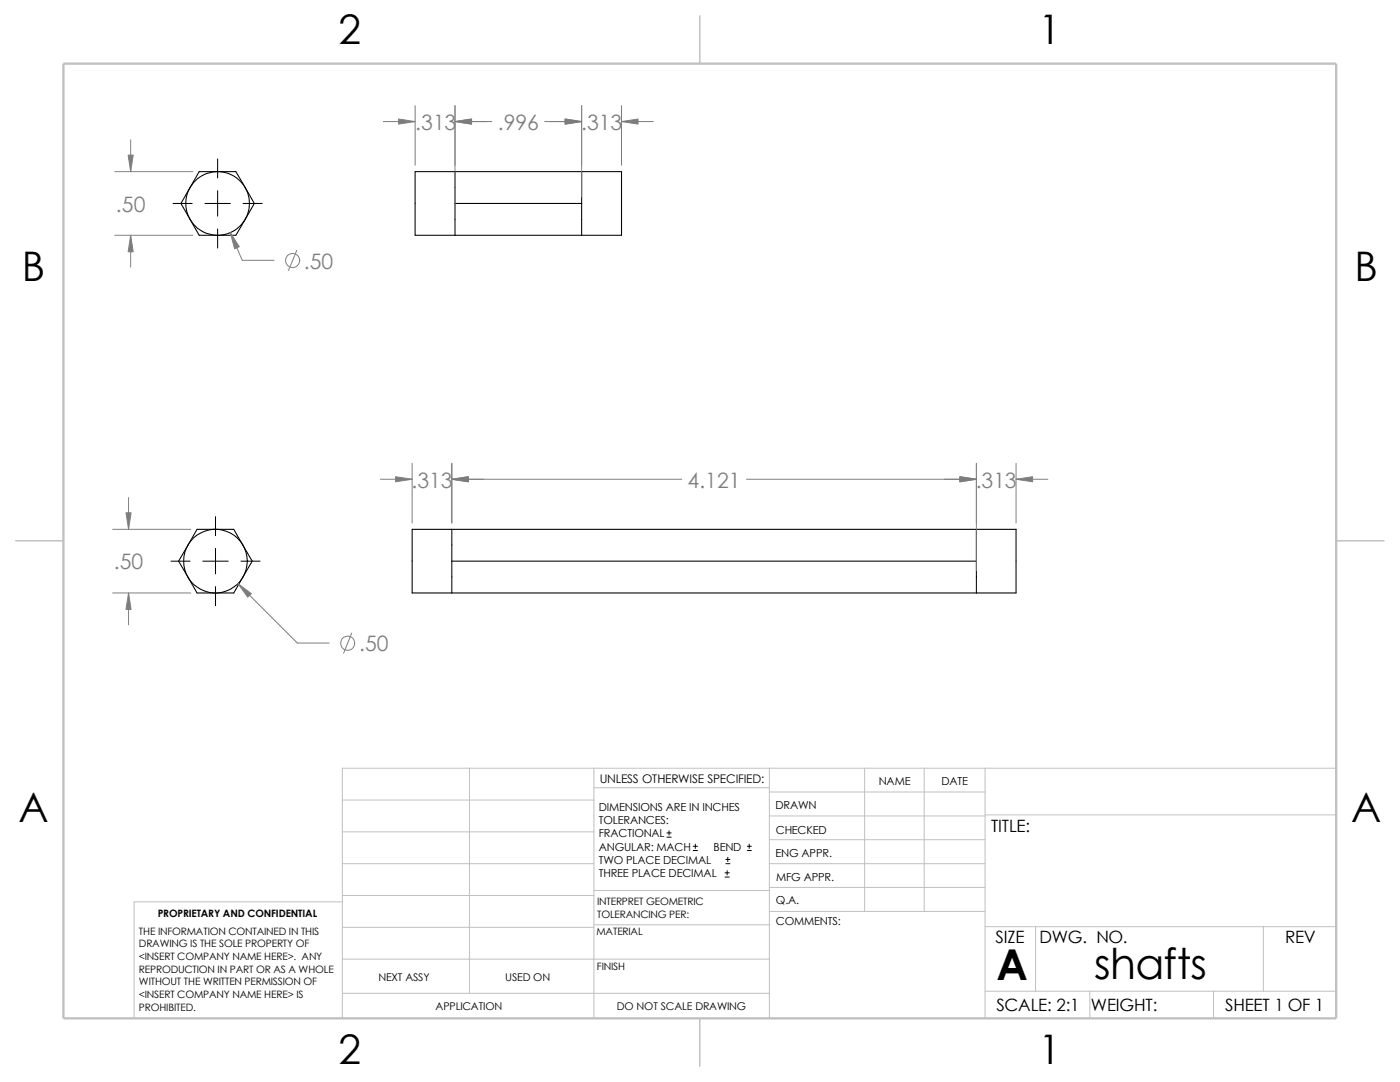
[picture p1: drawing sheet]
<svg xmlns="http://www.w3.org/2000/svg" width="279mm" height="216mm" viewBox="0 0 279 216" stroke-linecap="round" stroke-linejoin="round" font-family="sans-serif">
<g fill="none" stroke="#c0c0c0" stroke-width=".2">
<path d="M68.3 159.6h50.2M93.7 153.3v44.9M118.5 153.3v49.9M118.5 157.2h35M153.5 153.3v49.9M153.5 158h43.1M172.6 153.3v28.6M184.4 153.3v28.6M196.6 153.3v49.9M266.7 153.3h-198.4v49.9M68.3 178.7h50.2M68.3 172.3h50.2"/>
<path d="M68.3 166h50.2M68.3 180h-41.5v23.2M118.5 177.7h35.1M153.5 167.6h43.1M153.5 162.8h43.1M153.5 172.3h43.1M153.5 177.1h43.1M196.6 162.6h70.1M68.3 198.2h85.2M68.3 191.4h85.2M68.3 185h50.2M118.5 184.5h35.1"/>
<path d="M153.6 181.9h43M196.6 197.8h70.1M196.6 184.9h70.1M206.7 184.9v12.9M217.5 197.8v5.4M242.2 197.8v5.4M252.1 184.9v12.9"/>
</g>
<path d="M139.7 3.2v9.5M3.1 107.9h9.6M266.7 107.9h9.5M139.7 203.2v9.5" fill="none" stroke="#c0c0c0" stroke-width=".21"/>
<path d="M12.7 12.7h254v190.5h-254z" fill="none" stroke="#c0c0c0" stroke-width=".47"/>
<g fill="none" stroke="#000" stroke-width=".21">
<path d="M39.8 34.2h7.3l1.8 3.2 1.9 3.2-3.7 6.3h-7.3l-3.7-6.3zM82.8 34.2h41.2v12.7h-41.2zM90.8 34.2v12.7M116.1 34.2v12.7M90.8 40.6h25.3M39.3 105.6h7.4l3.6 6.4-3.6 6.3h-7.4l-3.7-6.3zM82.3 105.6h120.5v12.7h-120.5zM90.2 105.6v12.7M90.2 112h104.7M194.9 105.6v12.7"/>
<circle cx="43.4" cy="40.6" r="6.4"/>
<circle cx="43" cy="112" r="6.3"/>
</g>
<g fill="none" stroke="#000" stroke-width=".2">
<path d="M43.4 31.7v3.8M43.4 38.1v5M34.5 40.6h3.9M40.9 40.6h5.1M43.4 45.7v3.8M48.5 40.6h3.8M34.1 112h3.8M40.5 112h5.1M43 103.1v3.8M43 109.4v5.1M43 117.1v3.8M48.1 112h3.8"/>
<path d="M133.1 167h.8M133.1 166.2h.8M133.5 165.8v.8M138.3 169.7h.9M138.3 168.9h.9M138.8 168.4v.9M144.7 175h.8M144.7 174.2h.8M144.9 172.3h.8M144.9 171.5h.8M145.1 173.7v.9M145.2 171.1v.8"/>
<path d="M149.1 169.7h.8M149.1 168.9h.8M149.5 168.4v.9"/>
</g>
<g fill="none" stroke="#808080" stroke-width=".2">
<path d="M22.9 34.2h15.6M26.1 27.9v6.3M76.5 24.3h6.3M82.8 21.1v11.9M90.8 21.1v21.4M90.8 24.3h7.4M108.7 24.3h7.4M116.1 21.1v18.2M124 24.3h6.4M124 21.1v11.9M22.9 46.9h15.6M26.1 46.9v6.4"/>
<path d="M46 46.4l2.3 5.5h6.4M59.2 50l-1.6 4M25.7 99.3v6.3M75.9 95.6h6.4M82.3 92.5v11.9M90.2 95.6h45.9M90.2 92.5v11.9M149 95.6h45.9M194.9 92.5v21.4M202.8 92.5v11.9M202.8 95.6h6.3M22.5 118.3h15.6"/>
<path d="M22.5 105.6h15.6M25.7 118.3v6.4M47.5 116.5l11.9 11.8h6.3M70.2 126.3l-1.6 4"/>
<circle cx="58.4" cy="52" r="1.41"/>
<circle cx="69.4" cy="128.4" r="1.41"/>
</g>
<g fill="#808080" stroke="#808080" stroke-width=".2">
<path d="M46 46.4l1.8 2.8-1 .5z"/>
<path d="M25.6 30.9h1l-.5 3.3z"/>
<path d="M26.1 46.9l.5 3.3h-1z"/>
<path d="M25.7 118.3l.5 3.3h-1.1z"/>
<path d="M25.1 102.3h1.1l-.5 3.3z"/>
<path d="M47.5 116.5l2.7 1.9-.8 .8z"/>
<path d="M90.8 24.3l3.3-.6v1.1z"/>
<path d="M112.8 23.7l3.3 .6-3.3 .5z"/>
<path d="M79.5 23.7l3.3 .6-3.3 .5z"/>
<path d="M124 24.3l3.3-.6v1.1z"/>
<path d="M202.8 95.6l3.3-.5v1z"/>
<path d="M191.6 95.1l3.3 .5-3.3 .5z"/>
<path d="M90.2 95.6l3.3-.5v1z"/>
<path d="M79 95.1l3.3 .5-3.3 .5z"/>
</g>
<g font-size="8.5">
<text x="198.8" y="195.5">A</text>
<text x="218.4" y="195.3">shafts</text>
</g>
<g font-size="8.1">
<text x="67.6" y="8.8">2</text>
<text x="207.3" y="8.8">1</text>
<text x="4.4" y="56.1">B</text>
<text x="270.3" y="56.1">B</text>
<text x="3.7" y="164.1">A</text>
<text x="269.6" y="164.1">A</text>
<text x="67.6" y="212.3">2</text>
<text x="207.3" y="212.3">1</text>
</g>
<g font-size="4.2" fill="#808080">
<text x="82.9" y="25.9">.313</text>
<text x="99.3" y="25.9">.996</text>
<text x="116" y="25.9">.313</text>
<text x="23.1" y="42.3">.50</text>
<text x="60.7" y="53.6">.50</text>
<text x="82.1" y="97.3">.313</text>
<text x="137.2" y="97.3">4.121</text>
<text x="194.7" y="97.3">.313</text>
<text x="22.7" y="113.6">.50</text>
<text x="71.7" y="130">.50</text>
</g>
<g font-size="3.4">
<text x="197.8" y="166">TITLE:</text>
<text x="198.7" y="188.1">SIZE</text>
<text x="207.5" y="188.1">DWG. NO.</text>
<text x="256.5" y="188.2">REV</text>
<text x="198.8" y="201.7">SCALE: 2:1</text>
<text x="217.7" y="201.8">WEIGHT:</text>
<text x="244.5" y="201.7">SHEET 1 OF 1</text>
</g>
<text font-size="2.4" x="119.7" y="156.2">UNLESS OTHERWISE SPECIFIED:</text>
<g font-size="2.2">
<text x="119.5" y="161.8">DIMENSIONS ARE IN INCHES</text>
<text x="154.8" y="161.5">DRAWN</text>
<text x="175.4" y="156.7">NAME</text>
<text x="187.9" y="156.7">DATE</text>
<text x="119.5" y="164.4">TOLERANCES:</text>
<text x="119.5" y="167.1">FRACTIONAL</text>
<text x="154.8" y="166.3">CHECKED</text>
<text x="119.5" y="172.4">TWO PLACE DECIMAL</text>
<text x="119.5" y="169.8">ANGULAR: MACH</text>
<text x="142.4" y="169.8">BEND</text>
<text x="154.8" y="171">ENG APPR.</text>
<text x="119.5" y="175">THREE PLACE DECIMAL</text>
<text x="154.9" y="175.7">MFG APPR.</text>
<text x="154.9" y="184.7">COMMENTS:</text>
<text x="154.9" y="180.5">Q.A.</text>
</g>
<g font-size="2.1">
<text x="75.5" y="195.7">NEXT ASSY</text>
<text x="100.8" y="195.7">USED ON</text>
<text x="86.9" y="201.5">APPLICATION</text>
<text x="123.1" y="201.6">DO NOT SCALE DRAWING</text>
</g>
<g font-size="2">
<text x="31.5" y="183">PROPRIETARY AND CONFIDENTIAL</text>
<text x="119.2" y="183.1">TOLERANCING PER:</text>
<text x="119.2" y="180.6">INTERPRET GEOMETRIC</text>
<text x="27.7" y="186.5">THE INFORMATION CONTAINED IN THIS</text>
<text x="27.7" y="189.1">DRAWING IS THE SOLE PROPERTY OF</text>
<text x="27.7" y="191.6">&lt;INSERT COMPANY NAME HERE&gt;. ANY</text>
<text x="119" y="186.6">MATERIAL</text>
<text x="27.7" y="194.1">REPRODUCTION IN PART OR AS A WHOLE</text>
<text x="27.7" y="196.6">WITHOUT THE WRITTEN PERMISSION OF</text>
<text x="119.1" y="193.5">FINISH</text>
<text x="27.7" y="199.1">&lt;INSERT COMPANY NAME HERE&gt; IS</text>
<text x="27.7" y="201.7">PROHIBITED.</text>
</g>
</svg>
